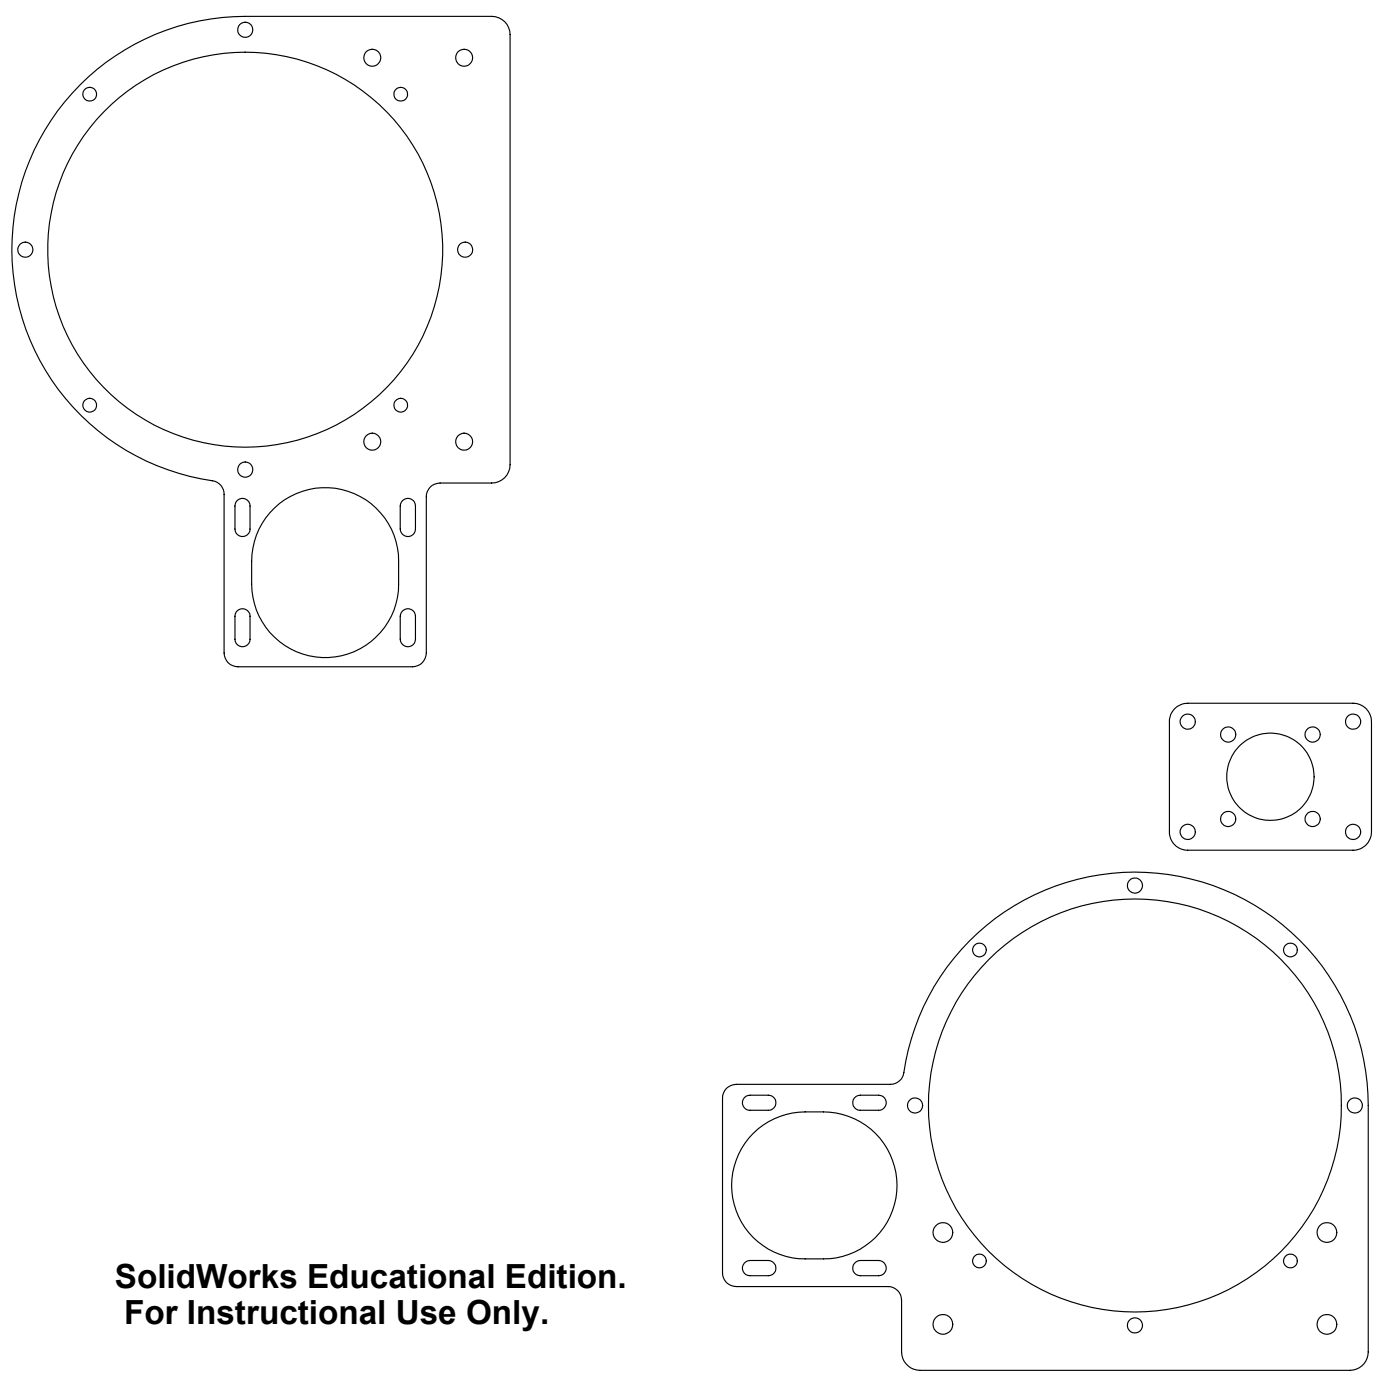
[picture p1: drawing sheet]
<svg xmlns="http://www.w3.org/2000/svg" width="305mm" height="305mm" viewBox="0 0 305 305" stroke-linecap="round" stroke-linejoin="round" font-family="sans-serif">
<g fill="none" stroke="#000" stroke-width=".25">
<path d="M17.4 18.5a50.7 50.7 0 0 1 36-14.9h53.6a4 4 0 0 1 4.1 3.9v93.7a4 4 0 0 1-4.1 4h-11.2a2.95 2.95 0 0 0-3 3v34a3 3 0 0 1-3 3h-38a3 3 0 0 1-3-3v-34.6a2.91 2.91 0 0 0-2.6-2.9 50.8 50.8 0 0 1-41-34.2 50.8 50.8 0 0 1 12.2-52zM51.7 108.9a1.64 1.64 0 0 1 1.8-.2 1.64 1.64 0 0 1 .9 1.5v5a1.64 1.64 0 0 1-1.6 1.6 1.64 1.64 0 0 1-1.6-1.6v-5l.2-.9zM59.8 110.6a16 16 0 0 1 17.3-3.1 16 16 0 0 1 9.7 14.7v5a16 16 0 0 1-16 16 16 16 0 0 1-16-16 25.1 25.1 0 0 1 1-10.6 16.2 16.2 0 0 1 4-6zM87.7 108.9a1.64 1.64 0 0 1 1.8-.2 1.64 1.64 0 0 1 1 1.5v5a1.66 1.66 0 0 1-1.7 1.6 1.66 1.66 0 0 1-1.7-1.6v-5l.3-.9zM51.7 132.9a1.64 1.64 0 0 1 1.8-.2 1.64 1.64 0 0 1 .9 1.5v5a1.64 1.64 0 0 1-1.6 1.6 1.64 1.64 0 0 1-1.6-1.6v-5l.2-.9zM87.7 132.9a1.64 1.64 0 0 1 1.8-.2 1.64 1.64 0 0 1 1 1.5v5a1.66 1.66 0 0 1-1.7 1.6 1.66 1.66 0 0 1-1.7-1.6v-5l.1-.5zM255.8 154.3a4.2 4.2 0 0 1 2.8-1.2h36a4 4 0 0 1 4 4v24a4 4 0 0 1-4 4h-36a4 4 0 0 1-4-4v-24a3.8 3.8 0 0 1 1.2-2.8zM158.2 237a3.3 3.3 0 0 1 2.1-.9h33.5a2.98 2.98 0 0 0 3-2.6 50.8 50.8 0 0 1 53.9-43.5 50.8 50.8 0 0 1 47.2 50.7v53.6a4 4 0 0 1-4 4h-93.6a4.1 4.1 0 0 1-4-4v-11.2a2.95 2.95 0 0 0-3-3h-33a2.95 2.95 0 0 1-3-3v-38a3 3 0 0 1 .9-2.1zM162 239l.4-.3 .9-.3h4a1.64 1.64 0 0 1 1.6 1.7 1.64 1.64 0 0 1-1.6 1.6h-4a1.64 1.64 0 0 1-1.5-.9 1.64 1.64 0 0 1 .2-1.8zM186.1 239l.3-.3 .9-.3h4a1.64 1.64 0 0 1 1.7 1.7 1.64 1.64 0 0 1-1.7 1.6h-4a1.62 1.62 0 0 1-1.5-.9 1.62 1.62 0 0 1 .3-1.8zM164 246.8a16.2 16.2 0 0 1 11.3-4.7 22.9 22.9 0 0 1 9.4 1 16 16 0 0 1 10.4 17.8 16 16 0 0 1-15.8 13.2 22.2 22.2 0 0 1-9.5-1 16 16 0 0 1-5.8-26.3zM162 275l.8-.5 .5-.1h4a1.66 1.66 0 0 1 1.6 1.7 1.66 1.66 0 0 1-1.6 1.6h-4a1.64 1.64 0 0 1-1.5-.9 1.64 1.64 0 0 1 .2-1.8z"/>
<path d="M186.1 275l.7-.5 .5-.1h4a1.66 1.66 0 0 1 1.6 1.7 1.66 1.66 0 0 1-1.6 1.6h-4a1.62 1.62 0 0 1-1.5-.9 1.62 1.62 0 0 1 .3-1.8z"/>
<circle cx="53.4" cy="6.5" r="1.66"/>
<circle cx="81.1" cy="12.6" r="1.84"/>
<circle cx="101.1" cy="12.6" r="1.84"/>
<circle cx="19.5" cy="20.5" r="1.51"/>
<circle cx="87.2" cy="20.5" r="1.51"/>
<circle cx="5.5" cy="54.4" r="1.65"/>
<circle cx="53.4" cy="54.4" r="43"/>
<circle cx="101.3" cy="54.4" r="1.65"/>
<circle cx="19.5" cy="88.2" r="1.51"/>
<circle cx="81.1" cy="96.2" r="1.86"/>
<circle cx="87.2" cy="88.2" r="1.51"/>
<circle cx="101.1" cy="96.2" r="1.86"/>
<circle cx="53.4" cy="102.2" r="1.66"/>
<circle cx="258.6" cy="157.1" r="1.65"/>
<circle cx="267.4" cy="159.9" r="1.65"/>
<circle cx="285.8" cy="159.9" r="1.66"/>
<circle cx="294.6" cy="157.1" r="1.65"/>
<circle cx="267.4" cy="178.3" r="1.65"/>
<circle cx="276.6" cy="169.1" r="9.5"/>
<circle cx="285.8" cy="178.3" r="1.66"/>
<circle cx="247.1" cy="192.8" r="1.65"/>
<circle cx="258.6" cy="181.1" r="1.65"/>
<circle cx="294.6" cy="181.1" r="1.65"/>
<circle cx="213.2" cy="206.8" r="1.5"/>
<circle cx="280.9" cy="206.8" r="1.5"/>
<circle cx="199.2" cy="240.7" r="1.66"/>
<circle cx="247.1" cy="240.7" r="44.9"/>
<circle cx="295" cy="240.7" r="1.66"/>
<circle cx="205.3" cy="268.3" r="2.15"/>
<circle cx="213.2" cy="274.5" r="1.5"/>
<circle cx="280.9" cy="274.5" r="1.5"/>
<circle cx="288.9" cy="268.3" r="2.15"/>
<circle cx="205.3" cy="288.3" r="2.14"/>
<circle cx="247.1" cy="288.6" r="1.65"/>
<circle cx="288.9" cy="288.3" r="2.15"/>
</g>
<g font-size="7.2">
<text x="25" y="280.3">SolidWorks Educational Edition.</text>
<text x="27" y="288.2">For Instructional Use Only.</text>
</g>
</svg>
